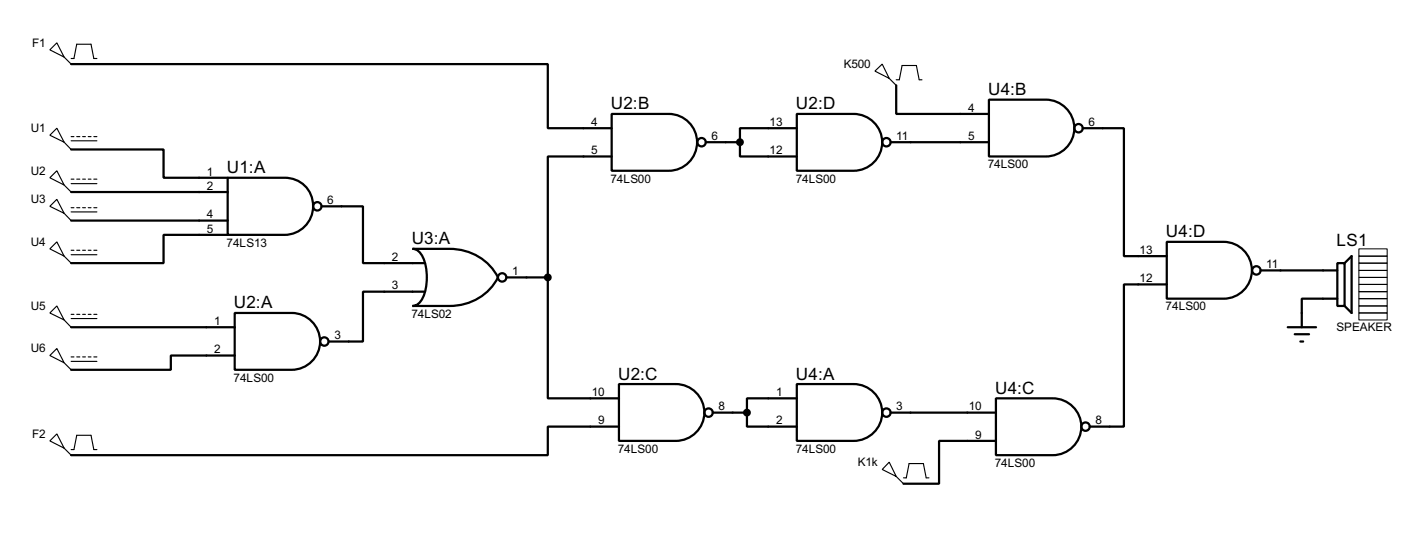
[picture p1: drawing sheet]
<svg xmlns="http://www.w3.org/2000/svg" width="250mm" height="99mm" viewBox="0 0 250 99" stroke-linecap="round" stroke-linejoin="round" font-family="sans-serif">
<g fill="none" stroke="#000" stroke-width=".4">
<path d="M12.7 11.5h85.1v11.4h11.4M160 15.3v5.1h16.6M176.6 17.8h10.1a5.1 5.1 0 0 1 5.1 5.1 5.1 5.1 0 0 1-5.1 5.1h-10.1zM12.7 26.7h16.5v5.1h11.5M12.7 34.3h28M12.7 39.4h28M40.7 31.8h10.1a5.1 5.1 0 0 1 5.1 5.1 5.1 5.1 0 0 1-5.1 5.1h-10.1zM57.4 36.9h7.4v10.1h10.9M109.2 20.4h10.2a5.1 5.1 0 0 1 5.1 5 5.1 5.1 0 0 1-5.1 5.1h-10.2zM109.2 28h-11.4v21.6M126 25.4h6.1M132.1 25.4v2.6h10.2"/>
<path d="M142.3 20.4h10.1a5.1 5.1 0 0 1 5.1 5 5.1 5.1 0 0 1-5.1 5.1h-10.1zM142.3 22.9h-10.2v2.5M159 25.4h17.6M193.3 22.9h7.4v22.9h7.6M12.7 58.5h29.2M40.7 42h-11.5v5h-16.5M41.9 55.9h10.2a5.1 5.1 0 0 1 5.1 5.1 5.1 5.1 0 0 1-5.1 5.1h-10.2zM73.7 44.5h6.6a9.5 9.5 0 0 1 8.6 5.1 9.5 9.5 0 0 1-8.6 5.1h-6.6a2.2 2.2 0 0 0 1.8-1.5 9.3 9.3 0 0 0-.4-7.9l-.9-.7zM75.7 52.1h-10.9v8.9h-6.1M90.5 49.6h7.3M97.8 49.6v21.6h12.7M208.3 43.2h10.2a5.1 5.1 0 0 1 5 5.1 5.1 5.1 0 0 1-5 5.1h-10.2z"/>
<path d="M208.3 50.8h-7.6v25.4h-6.1M225.1 48.3h13.7M229.9 58.5h5.1M231.2 59.7h2.5M238.8 47h1.3v7.7h-1.3zM238.8 53.4h-6.4v5.1M240.1 47l1.2-1.2v10.1l-1.2-1.2M41.9 63.5h-11.4v2.6h-17.8M110.5 68.6h10.2a5.1 5.1 0 0 1 5.1 5.1 5.1 5.1 0 0 1-5.1 5.1h-10.2zM110.5 76.2h-12.7v5.1h-85.1M127.3 73.7h6.1M133.4 73.7v2.5h8.9"/>
<path d="M142.3 68.6h10.1a5.1 5.1 0 0 1 5.1 5.1 5.1 5.1 0 0 1-5.1 5.1h-10.1zM142.3 71.2h-8.9v2.5M159 73.7h18.8M177.8 71.2h10.2a5.1 5.1 0 0 1 5.1 5 5.1 5.1 0 0 1-5.1 5.1h-10.2zM177.8 78.8h-10.1v7.6h-6.4M232.2 61h.5"/>
<circle cx="56.6" cy="36.9" r=".75"/>
<circle cx="125.2" cy="25.4" r=".75"/>
<circle cx="158.2" cy="25.4" r=".75"/>
<circle cx="192.5" cy="22.9" r=".75"/>
<circle cx="89.6" cy="49.6" r=".75"/>
<circle cx="224.3" cy="48.3" r=".75"/>
<circle cx="57.9" cy="61" r=".75"/>
<circle cx="126.5" cy="73.7" r=".75"/>
<circle cx="158.2" cy="73.7" r=".75"/>
<circle cx="193.8" cy="76.2" r=".75"/>
</g>
<g fill="none" stroke="#000" stroke-width=".2">
<path d="M8.9 8.9l1.3-1.2 1.3 2.5zM11.5 10.2l1.2 1.3M12.7 10.5h.5l.5-2.6h2.6l.5 2.6h.5M156.2 12.7l1.3-1.2 1.3 2.5zM158.8 14l1.2 1.3M160 14.3h.6l.5-2.6h2.5l.5 2.6h.5M8.9 24.2l1.3-1.3 1.3 2.5zM8.9 31.8l1.3-1.3 1.3 2.6zM8.9 36.9l1.3-1.3 1.3 2.5zM11.5 25.4l1.2 1.3M11.5 33.1l1.2 1.2M11.5 38.1l1.2 1.3"/>
<path d="M12.7 24.4h.5M12.7 25.2h4.6M12.7 32h.5M12.7 32.8h4.6M12.7 37.1h.5M12.7 37.9h4.6M13.7 24.4h.6M13.7 32h.6M13.7 37.1h.6M14.8 24.4h.5M14.8 32h.5M14.8 37.1h.5"/>
<path d="M15.8 24.4h.5M15.8 32h.5M15.8 37.1h.5M16.8 24.4h.5M16.8 32h.5M16.8 37.1h.5M8.9 44.5l1.3-1.3 1.3 2.6zM8.9 55.9l1.3-1.2 1.3 2.5zM11.5 45.8l1.2 1.2M11.5 57.2l1.2 1.3M12.7 44.7h.5M12.7 45.5h4.6"/>
<path d="M12.7 56.2h.5M12.7 56.9h4.6M13.7 44.7h.6M13.7 56.2h.6M14.8 44.7h.5M14.8 56.2h.5M15.8 44.7h.5M15.8 56.2h.5M16.8 44.7h.5M16.8 56.2h.5M8.9 63.5l1.3-1.2 1.3 2.5zM8.9 78.8l1.3-1.3 1.3 2.6z"/>
<path d="M11.5 64.8l1.2 1.3M12.7 63.8h.5M12.7 64.6h4.6M13.7 63.8h.6M14.8 63.8h.5M15.8 63.8h.5M16.8 63.8h.5M11.5 80.1l1.2 1.2M12.7 80.3h.5l.5-2.5h2.6l.5 2.5h.5M158.8 82.6l1.2 2.5-2.5-1.2zM160 85.1l1.3 1.3M161.3 85.4h.5l.5-2.6h2.6l.5 2.6h.5"/>
</g>
<g fill="#000" stroke="#000" stroke-width=".4">
<circle cx="132.1" cy="25.4" r=".5"/>
<circle cx="97.8" cy="49.6" r=".5"/>
<circle cx="133.3" cy="73.7" r=".5"/>
</g>
<path d="M242.6 44.5h5.1v1.3h-5.1zM242.6 45.8h5.1v1.2h-5.1zM242.6 47h5.1v1.3h-5.1zM242.6 48.3h5.1v1.3h-5.1zM242.6 50.8h5.1v1.3h-5.1zM242.6 52.1h5.1v1.3h-5.1zM242.6 53.4h5.1v1.3h-5.1zM242.6 54.7h5.1v1.2h-5.1zM242.6 55.9h5.1v1.3h-5.1zM242.6 49.6h5.1v1.2h-5.1z" fill="none" stroke="#000" stroke-width=".18"/>
<g font-size="3.4">
<text x="176.4" y="17">U4:B</text>
<text x="109.1" y="19.6">U2:B</text>
<text x="142.1" y="19.6">U2:D</text>
<text x="40.5" y="31">U1:A</text>
<text x="73.5" y="43.7">U3:A</text>
<text x="208.2" y="42.4">U4:D</text>
<text x="238.6" y="43.9">LS1</text>
<text x="41.8" y="55.1">U2:A</text>
<text x="110.4" y="67.8">U2:C</text>
<text x="142.1" y="67.8">U4:A</text>
<text x="177.7" y="70.4">U4:C</text>
</g>
<g font-size="2.4">
<text x="5.7" y="8.3">F1</text>
<text x="150.6" y="12.2">K500</text>
<text x="5.5" y="23.6">U1</text>
<text x="105.6" y="22.5">4</text>
<text x="137.4" y="22.5">13</text>
<text x="172.9" y="19.9">4</text>
<text x="194.3" y="22.5">6</text>
<text x="105.6" y="27.5">5</text>
<text x="127" y="25">6</text>
<text x="137.4" y="27.5">12</text>
<text x="160" y="25">11</text>
<text x="172.9" y="25">5</text>
<text x="5.5" y="31.2">U2</text>
<text x="37" y="31.4">1</text>
<text x="37" y="33.9">2</text>
<text x="109" y="32.6">74LS00</text>
<text x="142.1" y="32.6">74LS00</text>
<text x="176.4" y="30.1">74LS00</text>
<text x="5.5" y="36.3">U3</text>
<text x="37" y="39">4</text>
<text x="37" y="41.6">5</text>
<text x="58.4" y="36.5">6</text>
<text x="5.5" y="43.9">U4</text>
<text x="40.5" y="44.1">74LS13</text>
<text x="70" y="46.6">2</text>
<text x="203.5" y="45.4">13</text>
<text x="226.1" y="47.9">11</text>
<text x="70" y="51.7">3</text>
<text x="91.5" y="49.2">1</text>
<text x="203.5" y="50.4">12</text>
<text x="5.5" y="55.4">U5</text>
<text x="38.3" y="58.1">1</text>
<text x="73.5" y="56.8">74LS02</text>
<text x="208.1" y="55.5">74LS00</text>
<text x="238.6" y="59.1">SPEAKER</text>
<text x="5.5" y="63">U6</text>
<text x="38.3" y="63.1">2</text>
<text x="59.7" y="60.6">3</text>
<text x="41.7" y="68.2">74LS00</text>
<text x="105.7" y="70.8">10</text>
<text x="138.6" y="70.8">1</text>
<text x="106.8" y="75.8">9</text>
<text x="128.3" y="73.3">8</text>
<text x="138.6" y="75.8">2</text>
<text x="160" y="73.3">3</text>
<text x="173" y="73.3">10</text>
<text x="195.6" y="75.8">8</text>
<text x="5.7" y="78.2">F2</text>
<text x="110.3" y="80.9">74LS00</text>
<text x="142.1" y="80.9">74LS00</text>
<text x="153.1" y="83.3">K1k</text>
<text x="174.1" y="78.4">9</text>
<text x="177.6" y="83.4">74LS00</text>
</g>
</svg>
